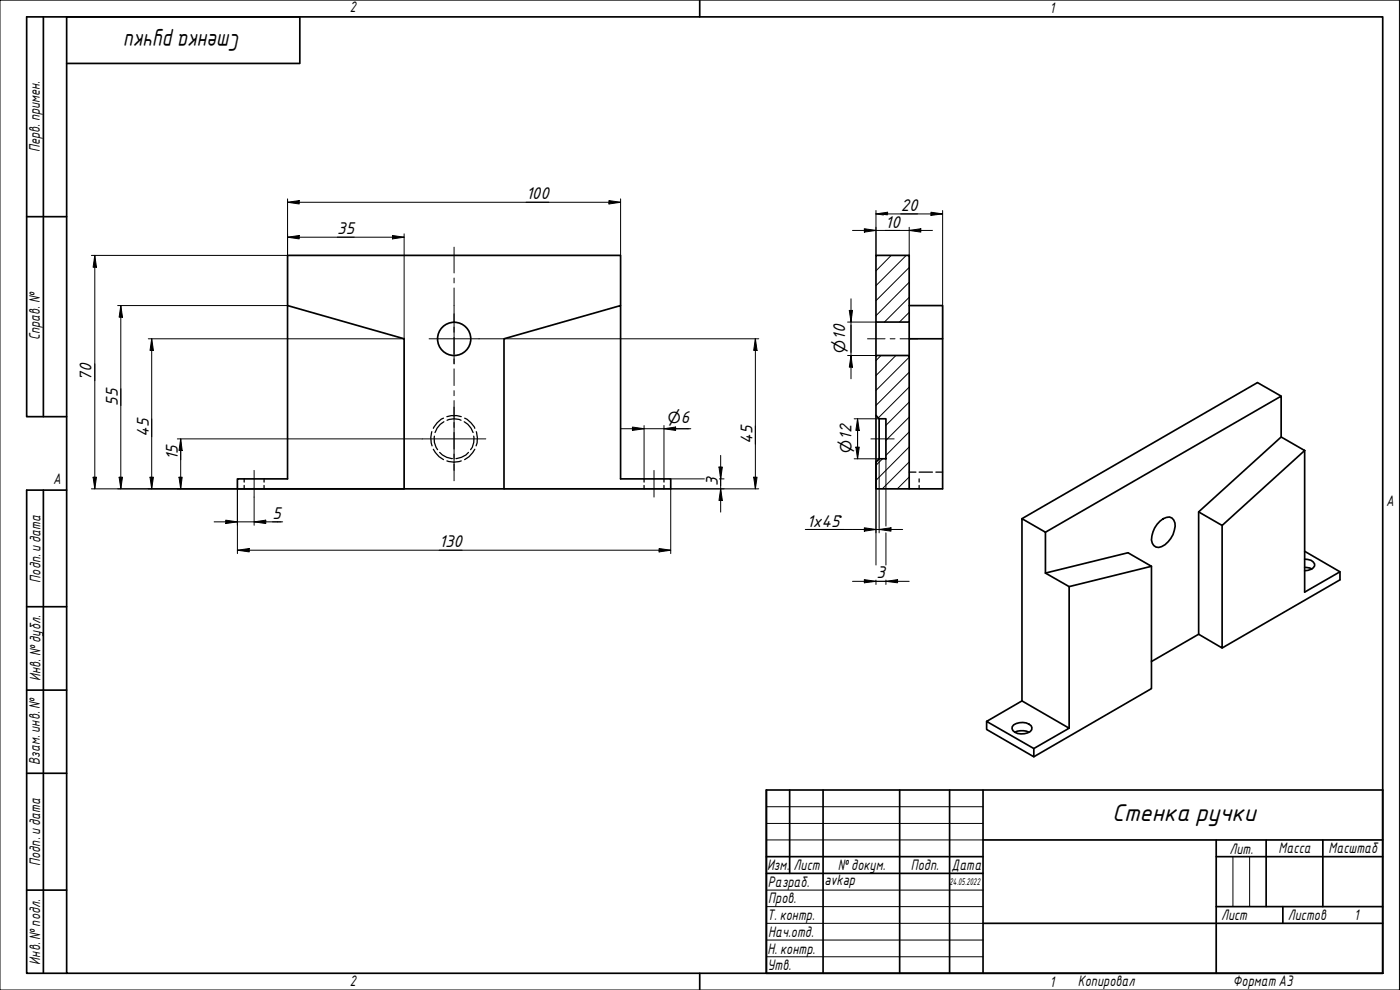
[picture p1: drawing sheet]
<svg xmlns="http://www.w3.org/2000/svg" width="420mm" height="297mm" viewBox="0 0 420 297" stroke-linecap="round" stroke-linejoin="round" font-family="sans-serif">
<g fill="none" stroke="#000" stroke-width=".3">
<path d="M263 76.6l-.1 .2M267.5 76.6l-4.6 4.7M272 76.6l-9.1 9.1M272.9 93.7l-3 2.9M272.9 89.2l-7.5 7.4M272.9 84.7l-10 10M272.9 80.2l-10 10M264.4 106.7l-1.5 1.5M268.9 106.7l-6 6M272.9 116.1l-9.3 9.3M272.9 111.7l-10 10M272.9 107.2l-10 9.9"/>
<path d="M264.9 137.7l-2 1.9M272.9 138.6l-8.1 8.1M272.9 134.1l-10 10M272.9 129.6l-7 7M272.9 125.1l-7 7M272.9 120.6l-7 7M272.9 143.1l-3.6 3.6"/>
</g>
<g fill="none" stroke="#000" stroke-width=".51">
<path d="M262.9 76.6h10v20h-10zM86.3 91.7v52h-15.1v3h50.1v-45.1l-35-9.9v-15.1h99.9v15.1M262.9 96.6v10.1M272.9 91.7h10v9.9h-10M272.9 96.6v10.1M151.3 101.6l34.9-9.9v52h15.1v3h-50zM262.9 106.7h10v40h-10v-8l.9-1h2.1v-12h-2.1l-.9-1.1zM282.9 101.6v45.1h-10M384.5 118.9l-7.1-4.1-70.7 40.8M262.9 124.6v14.1M263.8 125.7v12M384.5 131.1v-12.2l-70.7 40.8"/>
<path d="M391.5 135.2v42.5l10.6-6.1M121.3 146.7h30M348.2 156.3a3.1 3.1 0 0 1 3.5-.9 3.2 3.2 0 0 1 .7 3.7 6.8 6.8 0 0 1-4.7 5.2 2.37 2.37 0 0 1-2-3.5 7.8 7.8 0 0 1 2.5-4.5zM359.7 153.6l24.8-22.5 7 4.1-24.7 22.5zM359.7 153.6v36.7l7.1 4.1v-36.7M313.8 171.9l7.1 4.1v42.5M313.8 171.9l24.7-6.1 7.1 4.1-24.7 6.1M313.8 171.9v-12.2l-7.1-4.1v54.7M345.6 169.9v36.7l-35.3 20.5M391.5 167.8a2.45 2.45 0 0 1 3 2 3.1 3.1 0 0 1-3 1.4M391.5 170.2l1.6 .2 .6 .3M391.5 165.4l10.6 6.2v2.4l-35.3 20.4"/>
<path d="M359.7 190.3l-14.1 8.2M304.2 217.5a4.5 4.5 0 0 1 5.2 .2l.3 .6a1.98 1.98 0 0 1-2.2 1.8 3.2 3.2 0 0 1-3.8-1.5l.1-.6zM304.5 219.7a5.1 5.1 0 0 1 4.3 0M306.7 210.3l-10.6 6.2v2.4l14.2 8.2v-2.5l-14.2-8.1M306.7 210.3l14.2 8.2-10.6 6.1"/>
<circle cx="136.3" cy="101.7" r="5"/>
</g>
<g fill="none" stroke="#000" stroke-width=".38">
<path d="M129.6 129.5a6.5 6.5 0 0 0 .1 4.3M130 134.8l1.8 2.2 1.3 .9M130.4 130.9a5.2 5.2 0 0 0 .9 4M132 135.7a5.6 5.6 0 0 0 3.8 1.9M133.1 125.5a6.6 6.6 0 0 0-3.1 3M133.2 126.5l-1.1 .8-.9 1.1-.6 1.4M134.1 138.3a6.3 6.3 0 0 0 4.3 0M134.1 125l1.3-.3h1.7l1.3 .3M134.2 126.1a5.2 5.2 0 0 1 4.2 0M139.3 126.5l1.1 .8 1 1.1 .6 1.4M139.4 125.5a6.6 6.6 0 0 1 3.1 3M140.6 135.7a5.6 5.6 0 0 1-3.8 1.9"/>
<path d="M142.2 130.9a5.2 5.2 0 0 1-1 4M142.5 134.8l-1.7 2.2-1.4 .9M142.9 129.5a6.5 6.5 0 0 1 0 4.3M73.3 143.7v.9M73.3 145.7v1M79.2 143.7v.9M79.2 145.7v1M193.3 143.7v.9M193.3 145.7v1M199.3 143.7v.9M199.3 145.7v1M275.8 143.7v.9"/>
<path d="M275.8 145.7v1"/>
</g>
<path d="M20 5.1h395v286.9h-395zM210 0v5.1M210 292v5" fill="none" stroke="#000" stroke-width=".51"/>
<path d="M0 0h420v297h-420z" fill="none" stroke="#000" stroke-width=".3"/>
<g fill="none" stroke="#000" stroke-width=".51">
<path d="M230 237h185v55h-185zM237 237v25.1M247 237v55M270 237v55M285 237v55M295 237v55M230 257h65M295 252h120M365 257h50M365 252v40M380 252v20M397 252v20"/>
<path d="M230 262.1h65M295 277h120M365 272h50M385 272v5"/>
</g>
<path d="M230 242h65M230 247.1h65M230 252h65M370 257v15M375 257v15M230 267.1h65M230 272h65M230 277h65M230 282.1h65M230 287.1h65" fill="none" stroke="#000" stroke-width=".3"/>
<path d="M272.9 141.7h2M275.8 141.7h4M280.9 141.7h2" fill="none" stroke="#000" stroke-width=".38"/>
<path d="M13 5.1v119.9M20 19h70v-13.9h-82v119.9h12M8 65h12M13 147.1v144.9M20 147.1h-12v144.9h12M8 182h12M8 207.1h12M8 232h12M8 267.1h12" fill="none" stroke="#000" stroke-width=".51"/>
<g fill="none" stroke="#000" stroke-width=".3">
<path d="M136.3 74.2v7.7M136.3 83.4v1.5M136.3 86.4v10.3M136.3 98.2v1.5M136.3 101.2v5M136.3 107.7v1.5M136.3 110.7v5M136.3 117.2v1.5M260.3 101.6h5.3M267.1 101.6h1.5M270.1 101.6h5.3M136.3 120.2v5"/>
<path d="M136.3 126.7v1.6M136.3 129.7v5M136.3 136.3v1.4M136.3 139.2v5.1M261.4 131.7h7M76.3 141.1v8M196.3 141.1v8"/>
</g>
<path d="M136.3 94.2v14.9M128.8 101.6h15M126.7 131.7h19.1M136.3 122.2v18.9" fill="none" stroke="#000" stroke-width=".3"/>
<g fill="none" stroke="#000" stroke-width=".3">
<path d="M86.3 59.7v32h-51M186.2 59.7v16.9M27.4 76.6h58.9M28.4 76.6l.6 3.6h-1.1zM28.4 76.6v70.1M86.3 60.7l3.5-.5v1zM86.3 71.2l3.5-.5v1zM86.3 60.7h99.9M86.3 71.2h35M117.8 70.7l3.5 .5-3.5 .5zM121.3 70.2v31.4h-76.8M182.8 60.2l3.4 .5-3.4 .5z"/>
<path d="M255.8 69.1h24M259.4 68.6l3.5 .5-3.5 .5zM262.9 63.2v13.4M262.9 64.2h20M262.9 64.2l3.5-.5v.6M262.9 64.2l2.3 .3M272.9 69.1l3.5-.5v1zM272.9 68.2v8.4M279.4 63.7l3.5 .5-3.5 .4zM282.9 63.2v38.4M36.3 91.7l.5 3.5h-1zM36.3 91.7v55"/>
<path d="M254.4 96.6h8.5M254.9 93.1h.9l-.4 3.5zM255.4 89.6v24.1M45.5 101.6l.5 3.5h-1zM45.5 101.6v45.1M143.8 101.6h83.9M226.7 101.6l.5 3.5h-1zM226.7 101.6v45.1M254.4 106.7h8.5M255.4 106.7l.4 3.5h-.9zM53.2 131.7h73.5M54.2 131.7l.5 3.5h-1z"/>
<path d="M54.2 131.7v15M186.2 128.6h21.1M189.8 128.1l3.5 .5-3.5 .5zM193.3 127.7v16M199.3 128.6l3.5-.5v1zM199.3 127.7v16M216.3 136.6v17.1M256.3 125.7h7.5M256.3 137.7h7.5v22.2M256.9 134.2h1l-.5 3.5zM257.4 125.7l.5 3.4h-1zM257.4 125.7v12"/>
<path d="M262.9 138.7v30.8M265.9 137.7v20.1M27.4 146.7h48.8M27.9 143.2h1.1l-.6 3.5zM35.8 143.2h1l-.5 3.5zM45 143.2h1l-.5 3.5zM53.7 143.2h1l-.5 3.5zM64.3 156.6h20.5M67.8 156.1l3.4 .5-3.4 .5zM71.2 146.7v19.4M76.3 156.6l3.5-.5v1zM76.3 149.1v8.5"/>
<path d="M76.4 146.7h44.9M151.3 146.7h44.9M196.4 146.7h31.3M201.3 146.7v19.4M201.3 143.7h10.1M215.8 140.1h1l-.5 3.6zM215.9 143.7h1.4M216.3 146.7l.5 3.5h-1zM226.2 143.2h1l-.5 3.5zM241.7 158.9h29.2M259.4 158.4l3.5 .5-3.5 .5zM263.8 158.9l3.6-.5v1z"/>
<path d="M265.9 159.9v9.6M71.2 165.1l3.6-.5v1zM71.2 165.1h130.1M197.8 164.6l3.5 .5-3.5 .5zM255.8 174.4h17.1M259.4 173.9l3.5 .5-3.5 .5zM262.9 174v1.4M265.9 174.4l3.5-.5v1zM265.9 174v1.4"/>
</g>
<g fill="#000">
<path d="M86.3 60.7l3.5-.5v1z" fill-rule="evenodd"/>
<path d="M86.3 71.2l3.5-.5v1z" fill-rule="evenodd"/>
<path d="M117.8 70.7l3.5 .5-3.5 .5z" fill-rule="evenodd"/>
<path d="M182.8 60.2l3.4 .5-3.4 .5z" fill-rule="evenodd"/>
<path d="M259.4 68.6l3.5 .5-3.5 .5z" fill-rule="evenodd"/>
<path d="M262.9 64.2l3.5-.5v.9z" fill-rule="evenodd"/>
<path d="M272.9 69.1l3.5-.5v1z" fill-rule="evenodd"/>
<path d="M279.4 63.7l3.5 .5-3.5 .4z" fill-rule="evenodd"/>
<path d="M28.4 76.6l.6 3.6h-1.1z" fill-rule="evenodd"/>
<path d="M36.3 91.7l.5 3.5h-1z" fill-rule="evenodd"/>
<path d="M254.9 93.1h.9l-.4 3.5z" fill-rule="evenodd"/>
<path d="M45.5 101.6l.5 3.5h-1z" fill-rule="evenodd"/>
<path d="M226.7 101.6l.5 3.5h-1z" fill-rule="evenodd"/>
<path d="M255.4 106.7l.4 3.5h-.9z" fill-rule="evenodd"/>
<path d="M54.2 131.7l.5 3.5h-1z" fill-rule="evenodd"/>
<path d="M189.8 128.1l3.5 .5-3.5 .5z" fill-rule="evenodd"/>
<path d="M199.3 128.6l3.5-.5v1z" fill-rule="evenodd"/>
<path d="M256.9 134.2h1l-.5 3.5z" fill-rule="evenodd"/>
<path d="M257.4 125.7l.5 3.4h-1z" fill-rule="evenodd"/>
<path d="M27.9 143.2h1.1l-.6 3.5z" fill-rule="evenodd"/>
<path d="M35.8 143.2h1l-.5 3.5z" fill-rule="evenodd"/>
<path d="M45 143.2h1l-.5 3.5z" fill-rule="evenodd"/>
<path d="M53.7 143.2h1l-.5 3.5z" fill-rule="evenodd"/>
<path d="M67.8 156.1l3.4 .5-3.4 .5z" fill-rule="evenodd"/>
<path d="M76.3 156.6l3.5-.5v1z" fill-rule="evenodd"/>
<path d="M215.8 140.1h1l-.5 3.6z" fill-rule="evenodd"/>
<path d="M216.3 146.7l.5 3.5h-1z" fill-rule="evenodd"/>
<path d="M226.2 143.2h1l-.5 3.5z" fill-rule="evenodd"/>
<path d="M259.4 158.4l3.5 .5-3.5 .5z" fill-rule="evenodd"/>
<path d="M263.8 158.9l3.6-.5v1z" fill-rule="evenodd"/>
<path d="M71.2 165.1l3.6-.5v1z" fill-rule="evenodd"/>
<path d="M197.8 164.6l3.5 .5-3.5 .5z" fill-rule="evenodd"/>
<path d="M259.4 173.9l3.5 .5-3.5 .5z" fill-rule="evenodd"/>
<path d="M265.9 174.4l3.5-.5v1z" fill-rule="evenodd"/>
</g>
<g font-size="7">
<text x="72.2" y="10.3" transform="rotate(180 72.2 10.3)">Стенка ручки</text>
<text x="333.8" y="246.2">Стенка ручки</text>
</g>
<g font-size="4.9">
<text x="157.9" y="59.8">100</text>
<text x="270.3" y="63.3">20</text>
<text x="101.2" y="70.3">35</text>
<text x="265.7" y="68.3">10</text>
<text x="27.5" y="114.2" transform="rotate(-90 27.5 114.2)">70</text>
<text x="35.4" y="121.7" transform="rotate(-90 35.4 121.7)">55</text>
<text x="44.6" y="131" transform="rotate(-90 44.6 131)">45</text>
<text x="53.3" y="138" transform="rotate(-90 53.3 138)">15</text>
<text x="225.8" y="133.3" transform="rotate(-90 225.8 133.3)">45</text>
<text x="215.4" y="145.7" transform="rotate(-90 215.4 145.7)">3</text>
<text x="81.8" y="155.7">5</text>
<text x="242.1" y="158">1х45°</text>
<text x="131.8" y="164.2">130</text>
<text x="263.1" y="173.5">3</text>
</g>
<g font-size="4.6">
<text x="253.6" y="105.8" transform="rotate(-90 253.6 105.8)">⌀10</text>
<text x="200.4" y="126.9">⌀6</text>
<text x="255.6" y="135.8" transform="rotate(-90 255.6 135.8)">⌀12</text>
</g>
<g font-size="4.4">
<text x="105" y="3.7">2</text>
<text x="315" y="3.8">1</text>
<text x="11.9" y="45.6" transform="rotate(-90 11.9 45.6)">Перв. примен.</text>
<text x="12" y="102.2" transform="rotate(-90 12 102.2)">Справ. №</text>
<text x="16" y="145.2">A</text>
<text x="416" y="151.7">A</text>
<text x="12.2" y="174.8" transform="rotate(-90 12.2 174.8)">Подп. идата</text>
<text x="12.2" y="204.3" transform="rotate(-90 12.2 204.3)">Инв. №дубл.</text>
<text x="12" y="229.5" transform="rotate(-90 12 229.5)">Взам. инв. №</text>
<text x="369" y="256.1">Лит.</text>
<text x="383.7" y="256.1">Масса</text>
<text x="398.7" y="256.1">Масштаб</text>
<text x="12.1" y="259.8" transform="rotate(-90 12.1 259.8)">Подп. идата</text>
<text x="230.2" y="261.1">Изм.</text>
<text x="238.2" y="261.1">Лист</text>
<text x="251.5" y="261">№докум.</text>
<text x="273.4" y="261.2">Подп.</text>
<text x="285.6" y="261.2">Дата</text>
<text x="230.4" y="266.1">Разраб.</text>
<text x="247.4" y="265.7">avkap</text>
<text x="230.6" y="271.1">Пров.</text>
<text x="230.3" y="276.1">Т. контр.</text>
<text x="230.5" y="281.1">Нач.отд.</text>
<text x="366.5" y="276.1">Лист</text>
<text x="386.5" y="276.1">Листов</text>
<text x="406.4" y="276">1</text>
<text x="230.4" y="286.1">Н. контр.</text>
<text x="12.1" y="289.4" transform="rotate(-90 12.1 289.4)">Инв. №подл.</text>
<text x="230.3" y="291.1">Утв.</text>
<text x="105" y="295.9">2</text>
<text x="315" y="296.1">1</text>
<text x="323.5" y="295.8">Копировал</text>
<text x="370" y="295.8">Формат А3</text>
</g>
<text font-size="2.8" x="285" y="265.5">24.05.2022</text>
</svg>
